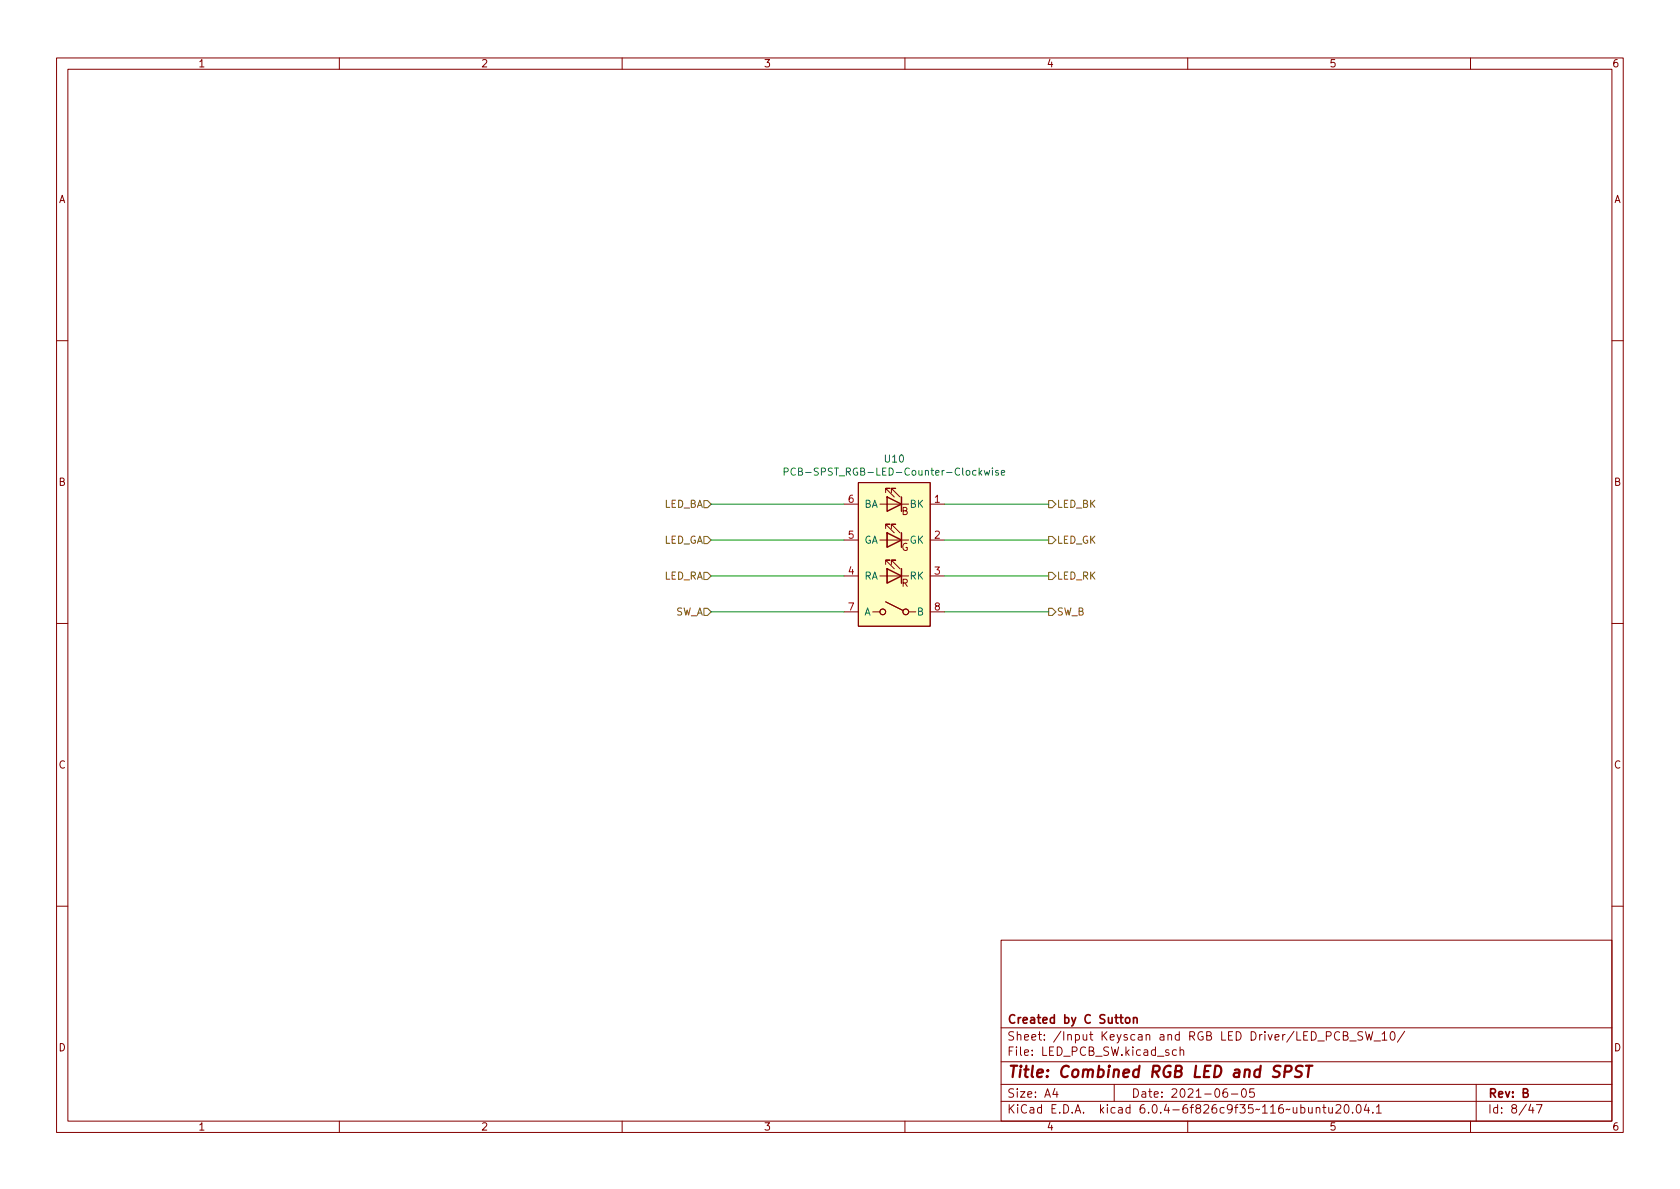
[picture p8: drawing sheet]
<svg xmlns="http://www.w3.org/2000/svg" width="297mm" height="210mm" viewBox="0 0 297 210" stroke-linecap="round" stroke-linejoin="round" font-family="sans-serif">
<g fill="none" stroke="#840000" stroke-width=".18">
<path d="M10 10.2h277v190.1h-277zM12 12.2h273v186.1h-273zM60 10.2v2M110 10.2v2M160 10.2v2M210 10.2v2M260 10.2v2M10 60.2h2M285 60.2h2M149.2 89.1h2.6M149.2 95.5h2.6M151.8 85.3h12.7v25.4h-12.7z"/>
<path d="M155.6 89.1h5.1M155.6 95.5h3.8M156.6 99.8v-.7h.8h-.8l1.5 1.5M156.6 93.5v-.8h.8h-.8l1.5 1.5M156.6 87.1v-.7h.8h-.8l1.5 1.5M156.8 94.2v2.6zM156.8 94.2h.1M157.6 99.8v-.7h.8h-.8l1.5 1.5M157.6 93.5v-.8h.8h-.8l1.5 1.5M157.6 87.1v-.7h.8h-.8l1.5 1.5M159.4 94.2v2.6M164.5 89.1h2.5"/>
<path d="M164.5 95.5h2.5M10 110.2h2M149.2 101.8h2.6M149.2 108.2h2.6M154.3 108.2h1.3zM155.6 101.8h5.1M156.6 106.4l3 1.5M156.8 100.6v2.5zM156.8 100.6h.1M159.4 100.6v2.5M160.7 108.2h1.2zM164.5 101.8h2.5"/>
<path d="M164.5 108.2h2.5M285 110.2h2M10 160.2h2M177 166.3h108v32h-108zM285 160.2h2M60 198.3v2M110 198.3v2M160 198.3v2M177 194.8h108M177 191.8h108M177 187.8h108M177 181.8h108"/>
<path d="M186.5 192.5l-.4 1h1M186.9 193v1M197 191.8v3M208 185.7l-.4-.1-.3 .3v.4l.1 .3h.6M208.6 185.8l.3-.2 .3 .1 .1 .9M208.6 185.1v1.5M210 198.3v2M216.9 192.5a.59 .59 0 0 0-.7 .7v.5l.2 .3h.4l.2-.1 .1-.5-.2-.2-.4-.1-.3 .3M217.7 193.5h1.2M219.7 192.6l.2-.1a.81 .81 0 0 1 .5 .7 .81 .81 0 0 1-.3 .8h-.1a.81 .81 0 0 1-.6-.6 .81 .81 0 0 1 .3-.8zM221.7 192.5h-.7l-.1 .7 .2-.1 .5 .1 .2 .2-.1 .5-.2 .1-.6-.1M232.7 196l.2-.2 .4 .1 .1 .9"/>
<path d="M232.7 195.8v1M233.9 195.8h.5M234.1 195.3v1.3l.3 .2M234.9 195.8l.1 1h.4l.2-.1M235.6 195.8v1M236.2 195.5l.6-.2 .2 .2 .1 .3-1 1h1M237.5 183.1h.5l.2-.1 .1-.3-.2-.2-.6-.1v1.5h.6l.3-.3a.39 .39 0 0 0-.4-.5M237.8 195.5l.2-.2a.81 .81 0 0 1 .6 .7 .81 .81 0 0 1-.3 .8h-.2a.81 .81 0 0 1-.3-1.3zM238.6 184.1h1.2M239.1 196.7v.1M240 195.4l.1-.1a.81 .81 0 0 1 .6 .7 .81 .81 0 0 1-.3 .8h-.1a.81 .81 0 0 1-.6-.6 .81 .81 0 0 1 .3-.8zM240.9 182.5l-.5-.1-.3 .3 .1 .4 .7 .3v.4l-.3 .1h-.5"/>
<path d="M241.4 182.4l.4 1.5 .3-1 .3 1 .3-1.5M241.6 195.3l-.4 1h.9M241.9 195.8v1M242.7 196.7v.1M242.9 184.1h1.2M243.4 195.8l.4-.5v1.5M243.4 196.8h.8M244.4 182.9l.4-.5v1.5M244.4 183.9h.8M245.9 182.6l.2-.2a.81 .81 0 0 1 .6 .7 .81 .81 0 0 1-.3 .8h-.1a.81 .81 0 0 1-.4-1.3zM248.4 182.4l-1.3 1.9M260 198.3v2"/>
<path d="M261 191.8v6.5M270.6 195.3l-.3 1h.9M271 195.8v1M271.7 195.3h.9l-.6 1.5"/>
<circle cx="156.1" cy="108.2" r=".51"/>
<circle cx="160.1" cy="108.2" r=".51"/>
</g>
<path d="M227.2 189.5h.7a.55 .55 0 0 0 .5-.5 .55 .55 0 0 0-.4-.5h-.7l-.3 2M230.3 188.6a.85 .85 0 0 0-1 .1 .45 .45 0 0 0 .2 .7l.3 .1a.49 .49 0 0 1 .4 .5 .49 .49 0 0 1-.5 .5l-.7-.1M230.9 188.5h1.1M231.5 188.5l-.3 2" fill="none" stroke="#840000" stroke-width=".4"/>
<path d="M200.4 179.9v1M199.1 180.1l.2-.2 .4 .2 .1 .5-.2 .3h-.3l-.2-.1zM200.4 180.1l.2-.2 .4 .1 .1 .9" fill="none" stroke="#840000" stroke-width=".3"/>
<path d="M151.8 85.3h12.7v25.4h-12.7z" fill="#ffffc2" stroke="#ffffc2" stroke-width=".18"/>
<path d="M156.8 94.2l2.6 1.3-2.6 1.3zM156.8 87.9l2.6 1.2-2.6 1.3zM159.4 87.9v2.5M159.4 94.2v2.6M156.8 100.6l2.6 1.2-2.6 1.3zM159.4 100.6v2.5" fill="none" stroke="#840000" stroke-width=".25"/>
<path d="M138.6 83.4h.6l.2-.2-.1-.3-.7-.1v1.2M140.6 82.9a.6 .6 0 0 0-.8 .4 .6 .6 0 0 0 .6 .7l.2-.1M174 83.2l.3 .8 .2-.6 .2 .6 .3-.8M175.5 82.8v.1M175.5 83.2v.8M176.5 83.2h-.3l-.2 .2 .1 .1 .4 .2v.3h-.5M177 83.6l.6-.1v-.3h-.4l-.2 .2 .1 .6h.5" fill="none" stroke="#006464" stroke-width=".18"/>
<path d="M124.5 94.9h.6l.6 .6-.6 .6h-.6zM124.5 88.5h.6l.6 .6-.6 .7h-.6zM185.4 88.5h.7l.6 .6-.6 .7h-.7zM185.4 94.9h.7l.6 .6-.6 .6h-.7zM124.5 107.6h.6l.6 .6-.6 .6h-.6zM124.5 101.2h.6l.6 .6-.6 .7h-.6zM185.4 101.2h.7l.6 .6-.6 .7h-.7zM185.4 107.6h.7l.6 .6-.6 .6h-.7z" fill="none" stroke="#725600" stroke-width=".18"/>
<path d="M125.7 89.1h23.5M125.7 95.5h23.5M167 89.1h18.4M167 95.5h18.4M125.7 108.2h23.5M125.7 101.8h23.5M167 108.2h18.4M167 101.8h18.4" fill="none" stroke="#009600" stroke-width=".18"/>
<text font-size="2.8" fill="#840000" x="178" y="190.6">Title: Combined RGB LED and SPST</text>
<g font-size="2.1" fill="#840000">
<text x="178" y="184">Sheet: /Input Keyscan and RGB LED Driver/LED_PCB_SW_10/</text>
<text x="178" y="181">Created by C Sutton</text>
<text x="178" y="186.7">File: LED_PCB_SW.kicad_sch</text>
<text x="178" y="196.9">KiCad E.D.A. kicad 6.0.4-6f826c9f35~116~ubuntu20.04.1</text>
<text x="178" y="194.1">Size: A4</text>
<text x="200" y="194.1">Date: 2021-06-05</text>
<text x="263" y="194.1">Rev: B</text>
<text x="263" y="196.9">Id: 8/47</text>
</g>
<g font-size="1.8" fill="#840000">
<text x="35" y="11.9">1</text>
<text x="85" y="11.9">2</text>
<text x="135" y="11.9">3</text>
<text x="185" y="11.9">4</text>
<text x="235" y="11.9">5</text>
<text x="285" y="11.9">6</text>
<text x="10.3" y="35.9">A</text>
<text x="285.3" y="35.9">A</text>
<text x="10.3" y="85.9">B</text>
<text x="285.3" y="85.9">B</text>
<text x="159.4" y="91.1">B</text>
<text x="159.3" y="97.4">G</text>
<text x="159.4" y="103.8">R</text>
<text x="10.3" y="135.9">C</text>
<text x="285.3" y="135.9">C</text>
<text x="10.3" y="185.9">D</text>
<text x="285.3" y="185.9">D</text>
<text x="35" y="199.9">1</text>
<text x="85" y="199.9">2</text>
<text x="135" y="199.9">3</text>
<text x="185" y="199.9">4</text>
<text x="235" y="199.9">5</text>
<text x="285" y="199.9">6</text>
</g>
<g font-size="1.8" fill="#006464">
<text x="156.5" y="81.8">U10</text>
<text x="140.8" y="84.1">PCB-SPST_RGB-LED-Counter-Clockwise</text>
<text x="152.8" y="89.8">BA</text>
<text x="160.9" y="89.8">BK</text>
<text x="152.8" y="96.1">GA</text>
<text x="160.8" y="96.1">GK</text>
<text x="152.8" y="102.5">RA</text>
<text x="160.9" y="102.5">RK</text>
<text x="152.8" y="108.8">A</text>
<text x="162.2" y="108.8">B</text>
</g>
<g font-size="1.8" fill="#725600">
<text x="117.3" y="89.8">LED_BA</text>
<text x="186.8" y="89.8">LED_BK</text>
<text x="117.2" y="96.1">LED_GA</text>
<text x="186.8" y="96.1">LED_GK</text>
<text x="117.3" y="102.5">LED_RA</text>
<text x="186.8" y="102.5">LED_RK</text>
<text x="119.2" y="108.8">SW_A</text>
<text x="186.8" y="108.8">SW_B</text>
</g>
<g font-size="1.8" fill="#a90000">
<text x="150" y="88.9">6</text>
<text x="165.2" y="88.9">1</text>
<text x="150" y="95.2">5</text>
<text x="165.2" y="95.2">2</text>
<text x="150" y="101.6">4</text>
<text x="165.2" y="101.6">3</text>
<text x="150" y="107.9">7</text>
<text x="165.2" y="107.9">8</text>
</g>
</svg>
